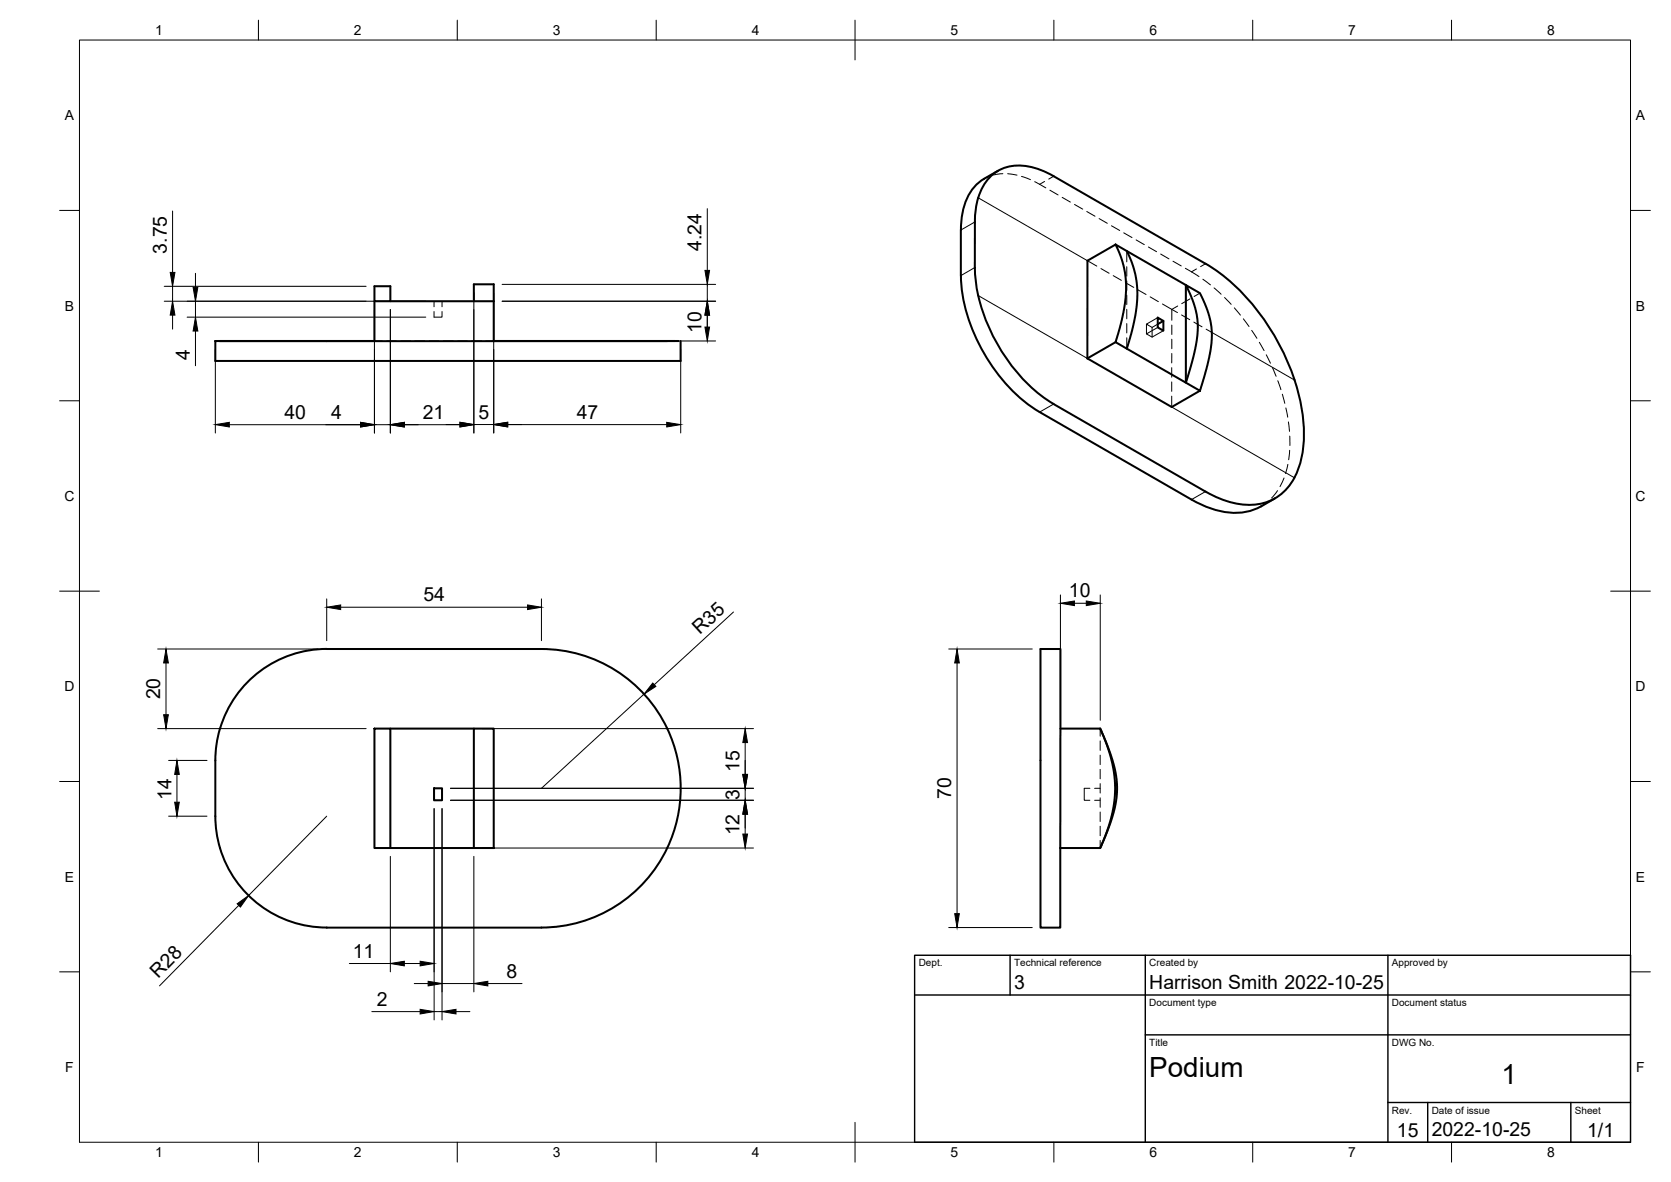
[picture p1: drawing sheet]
<svg xmlns="http://www.w3.org/2000/svg" width="420mm" height="297mm" viewBox="0 0 420 297" stroke-linecap="round" stroke-linejoin="round" font-family="sans-serif">
<!-- layer: Visible -->
<g fill="none" stroke="#000" stroke-width=".51">
<path d="M241.6 57.8v11.5M251 42.9a15.7 15.7 0 0 0-6.7 5 17.2 17.2 0 0 0-2.7 9.9M264.9 44.3l38.2 22M264.9 44.3a14.9 14.9 0 0 0-13-1.9 12.4 12.4 0 0 0-6.6 10.2l-.2 3.2v11.4M94.1 71.9h4v3.8h-4zM94.1 75.7v10M98.1 75.7h21M119.1 71.4h5v4.3h-5zM124.1 75.7v10M241.6 69.3a43.9 43.9 0 0 0 12.1 28 34.8 34.8 0 0 0 7.7 6.3l38.2 21.9a20.1 20.1 0 0 0 14.3 3l3.2-1.3M245.1 67.2a43.6 43.6 0 0 0 19.8 34.3M280.5 61.5l2.9 1.8 1.6 3.8 .8 4 .2 3.1-.4 4-.9 4.7-1.4 4.7-2.8-1.6 2-7.4 .6-5.7-.1-3-.5-3.3-1-3z"/>
<path d="M280.5 61.5l-7.1 4v24.6M283.3 63.1l14.9 8.5v24.6l-14.9-8.6M291.1 79.8l1.4 .9v2.4l-1.4-.8zM298.2 71.6l3.5 2.1 1.9 4.4 1 4.1 .1 2.9-.4 3.2-1 4.5-1.6 5.4-3.5-2 2.3-8.6 .7-5.1-.1-2.3-.6-2.7-1-3zM303.1 66.3a53.3 53.3 0 0 1 21 25.3 40.7 40.7 0 0 1 3.2 23.4l-.8 2.7-1 2.3M54.1 85.7v5h117v-5M94.1 85.7h-39.9M124.1 85.7h47.1h-115.9M273.4 90.1l21.2 12.2 7.1-4.1M280.5 86l-7.1 4.1M292.5 80.7l-1.4 .8M264.9 101.5l38.2 22a20.5 20.5 0 0 0 13.9 3.1 12.3 12.3 0 0 0 8.5-6.6"/>
<path d="M320.6 125.3l-3.5 2M82.2 163.1a28.1 28.1 0 0 0-28.1 28v14a28 28 0 0 0 28.1 28h53.9a35 35 0 0 0 35.1-35 35 35 0 0 0-35-35h-54.1M261.6 163.1h5v70h-5zM94.1 183.1h4v30h-4zM98.1 183.1h21M109.1 198.1h2v3h-2zM119.1 183.1h5v30h-5zM266.6 183.1h10M276.6 183.1l1.7 4.1 1.1 3.6 .7 3.3 .3 3.6-.2 3.8-.6 3.3-1.3 4.2-1.7 4.1M276.6 183.1l1.9 4.4 1.2 3.5 .8 3.1 .4 3.6-.2 2.9-.7 3.5-1.5 4.7-1.9 4.3M98.1 213.1h21M266.6 213.1h10"/>
</g>
<!-- layer: Hidden -->
<g fill="none" stroke="#000" stroke-width=".25">
<path d="M248.7 44.4l-1.3 .5M252.2 43.7l-2.4 .3M253.4 43.7l2.3 .3M256.9 44.3l2.2 .9M260.2 45.7l2.8 1.5M264 47.8l2 1.2M267.1 49.6l2 1.2M270.2 51.4l2 1.2M273.3 53.2l2 1.1M276.4 54.9l2 1.2M279.5 56.7l2 1.2M282.6 58.5l2 1.2"/>
<path d="M109.1 78.3v1.4h2v-1.4M109.1 75.7v1.4M111.1 75.7v1.4M273.4 65.5l2.4 1.4M276.8 67.5l2.1 1.2M279.9 69.3l2.1 1.1M283 71l2.1 1.2M283.3 63.1v2.7M283.3 67v2.4M283.3 70.6v2.4M283.3 74.2v2.3M283.3 77.7v2.4"/>
<path d="M285.7 60.3l2 1.2M286.1 72.8l2.1 1.2M288.8 62.1l2 1.2M289.2 74.6l2.1 1.2M291.1 79.8l-2.8 1.7 1.4 .8M291.8 63.8l2.1 1.3M292.3 76.4l2.3 1.4v2.7M294.9 65.6l2.1 1.2M296.1 76.9l-1.5 .9M298 67.4l3.5 2.1M299.2 75.1l-2.1 1.2M301.7 73.7l-1.5 .8"/>
<path d="M302.5 70.2l1.9 1.4M305.3 72.4l1.7 1.5M307.9 74.8l1.7 1.7M310.4 77.4l1.5 1.8M94.1 85.7h1.9M97.2 85.7h2.4M100.8 85.7h2.4M104.4 85.7h2.4M107.9 85.7h2.4M111.5 85.7h2.4M115.1 85.7h2.4M118.7 85.7h2.4"/>
<path d="M122.2 85.7h1.9M283.3 81.3v2.4M283.3 84.9v2.7M288.3 81.5v2.4l2.8-1.6M289.7 82.3v2.4M291.1 81.5l-1.4 .8M292.5 83.1l-2.8 1.6-1.4-.8M294.6 92.4v2.4M294.6 96v2.3M294.6 99.6v2.7M294.6 81.7v2.4M294.6 85.2v2.4"/>
<path d="M294.6 88.8v2.4M312.6 80.1l1.4 1.9M314.7 83l1.3 2M316.7 86l1.1 2.1M318.4 89.2l1 2.1M319.9 92.4l1 2.2M321.3 95.7l.8 2.2M322.4 99.1l.6 2.3M323.3 102.5l.5 2.3M323.8 116.7l-.6 2.3M324 106l.2 2.4M324.3 113.2l-.3 2.3"/>
<path d="M324.3 109.6v2.4M318.9 126l-1.8 1.3M321.2 123.3l-1.5 1.9M322.9 120.1l-1.1 2.2M274 198.1h-1.4v3h1.4M275.2 198.1h1.4M276.6 183.1v1.9M276.6 186.2v2.4M276.6 189.8v2.4M276.6 193.3v2.4M276.6 196.9v2.4M275.2 201.1h1.4"/>
<path d="M276.6 200.5v2.4M276.6 204.1v2.3M276.6 207.6v2.4M276.6 211.2v1.9"/>
</g>
<!-- layer: Visible -->
<circle cx="54.1" cy="85.7" r=".25" fill="#000"/>
<!-- layer: Visible Narrow -->
<path d="M245.1 55.8l-3.5 2M246 49.7l27.4 15.8M245.1 67.2l-3.5 2.1M245.9 74.3l27.5 15.8M304.7 83.5l20.8 12M264.9 101.5l-3.5 2.1M294.6 102.3l30.9 17.8M303.1 123.5l-3.5 2" fill="none" stroke="#000" stroke-width=".25"/>
<!-- layer: Hidden Narrow -->
<path d="M262.7 45.6l-1.3 .7M264.9 44.3l-1.2 .7M294.6 77.8l1.5 .8M297.1 79.1l2 1.2M300.8 67.6l-1.2 .7M303.1 66.3l-1.2 .7M300.2 80.9l2 1.2M303.3 82.7l1.4 .8" fill="none" stroke="#000" stroke-width=".25"/>
<!-- layer: Border -->
<g fill="none" stroke="#000" stroke-width=".25">
<path d="M20 10.1h390v276.9h-390zM65 5.1v5M115 5.1v5M165 5.1v5M215 5.1v10M265 5.1v5M315 5.1v5M365 5.1v5M15 52.9h5M410 52.9h5M15 100.7h5M410 100.7h5"/>
<path d="M15 148.6h10M405 148.6h10M15 196.4h5M410 196.4h5M15 244.2h5M410 244.2h5M65 287v5M115 287v5M165 287v5M215 282.1v9.9M265 287v5M315 287v5"/>
<path d="M365 287v5"/>
</g>
<!-- layer: TitleBlock -->
<path d="M230 240.1h180v46.9h-180zM230 250h180M254 240.1v9.9M288 240.1v46.9M349 240.1v46.9M288 260.1h122M349 277.1h61M359 277.1v9.9M395 277.1v9.9" fill="none" stroke="#000" stroke-width=".36"/>
<!-- layer: FD_Dimensions -->
<g fill="none" stroke="#000" stroke-width=".25">
<path d="M43.4 53v15.5M177.8 52.4v15.6M41.3 75.7h65.8M41.3 72h50.8M43.4 72v3.7M43.4 79.2v3.5M47.1 79.7h60M49.1 68.7v3.5M49.1 75.7v4M94.1 77.8v31M98.1 77.8v31M119.1 73.6v35.2"/>
<path d="M124.1 73.6v35.2M126.3 75.7h53.6M126.3 71.5h53.6M177.8 71.5v4.2M177.8 79.2v3.5M49.1 83.2v8.7M54.1 87.8v21M126.3 85.7h53.6M171.2 87.8v21M57.7 106.7h33M94.1 106.7h4M101.7 106.7h14"/>
<path d="M112.2 106.7h3.5M119.1 106.7h5M127.7 106.7h39.9M127.7 106.7h3.4M82.1 150.5v10.5M85.7 152.6h47M136.1 150.5v10.5M184.4 153.8l-19.9 18.3M266.6 149.5v31.5M270.2 151.6h2.9M276.6 149.5v31.5M39.6 163.1h40.5"/>
<path d="M41.7 166.6v13M161.9 174.4l-25.8 23.7M238.5 163.1h21M240.6 166.6v63M39.6 183.1h52.5M42.4 191.1h9.6M44.5 194.6v7M113.3 198.1h76.2M121.2 183.1h68.3M187.4 186.6v8M187.4 198.1v3M42.4 205.1h9.6"/>
<path d="M82.1 205.1l-19.6 20M98.1 215.2v29M109.2 203.2v53.1M111.1 203.2v53.1M113.3 201.1h76.2M119.1 215.2v34.1M121.2 213.1h68.3M187.4 204.6v5M60 227.5l-19.9 20.2M238.5 233.1h21M87.8 242.1h10.3M93.5 254.2h12.1"/>
<path d="M101.7 242.1h3.9M104.2 247.2h3.5M109.2 254.2h1.9M111.1 247.2h8M114.7 254.2h3.5M122.7 247.2h8.6"/>
</g>
<g fill="#000" stroke="#000" stroke-width=".25">
<path d="M43.4 75.7l.6 3.5h-1.2zM42.8 68.5h1.2l-.6 3.5zM48.6 72.2h1.1l-.6 3.5zM177.8 75.7l.6 3.5h-1.2zM177.2 68h1.2l-.6 3.5zM49.1 79.7l.6 3.5h-1.1zM177.2 82.2h1.2l-.6 3.5zM54.1 106.7l3.6-.6v1.2zM90.7 106.1l3.4 .6-3.4 .6zM98.1 106.7l3.6-.6v1.2zM115.7 106.1l3.4 .6-3.4 .6zM124.1 106.7l3.6-.6v1.2z"/>
<path d="M167.6 106.1l3.6 .6-3.6 .6zM82.1 152.6l3.6-.6v1.2zM132.7 152l3.4 .6-3.4 .6zM266.6 151.6l3.6-.6v1.2zM273.1 151l3.5 .6-3.5 .6zM41.1 179.6h1.2l-.6 3.5zM41.7 163.1l.6 3.5h-1.2zM164.1 171.6l.8 .9-3 1.9zM240.6 163.1l.6 3.5h-1.1zM44.5 191.1l.6 3.5h-1.2zM186.8 194.6h1.2l-.6 3.5zM187.4 183.1l.6 3.5h-1.2z"/>
<path d="M43.9 201.6h1.2l-.6 3.5zM187.4 201.1l.6 3.5h-1.2zM186.8 209.6h1.2l-.6 3.5zM59.6 227.1l2.9-2-2 2.9zM240.1 229.6h1.1l-.6 3.5zM98.1 242.1l3.6-.5v1.1zM105.6 253.6l3.6 .6-3.6 .6zM105.6 241.6l3.6 .5-3.6 .6zM107.7 246.6l3.4 .6-3.4 .6zM111.1 254.2l3.6-.6v1.2zM119.1 247.2l3.6-.6v1.2z"/>
</g>
<g font-size="7">
<text x="289" y="270.6">Podium</text>
<text x="377.5" y="272.3">1</text>
</g>
<g font-size="4.9">
<text x="41.9" y="63.8" transform="rotate(-90 41.9 63.8)">3.75</text>
<text x="176.4" y="63.1" transform="rotate(-90 176.4 63.1)">4.24</text>
<text x="176.4" y="83.6" transform="rotate(-90 176.4 83.6)">10</text>
<text x="47.8" y="90.6" transform="rotate(-90 47.8 90.6)">4</text>
<text x="71.5" y="105.3">40</text>
<text x="83.3" y="105.3">4</text>
<text x="106.3" y="105.3">21</text>
<text x="120.3" y="105.2">5</text>
<text x="145" y="105.3">47</text>
<text x="106.4" y="151.1">54</text>
<text x="268.8" y="150.1">10</text>
<text x="175.9" y="159.6" transform="rotate(-43 175.9 159.6)">R35</text>
<text x="40.3" y="175.8" transform="rotate(-90 40.3 175.8)">20</text>
<text x="185.9" y="194" transform="rotate(-90 185.9 194)">15</text>
<text x="43.1" y="201" transform="rotate(-90 43.1 201)">14</text>
<text x="185.9" y="201" transform="rotate(-90 185.9 201)">3</text>
<text x="239.2" y="200.8" transform="rotate(-90 239.2 200.8)">70</text>
<text x="186" y="210" transform="rotate(-90 186 210)">12</text>
<text x="39.8" y="246" transform="rotate(-45 39.8 246)">R28</text>
<text x="88.7" y="240.7">11</text>
<text x="127.4" y="245.7">8</text>
<text x="255" y="248.5">3</text>
<text x="289" y="248.5">Harrison Smith 2022-10-25</text>
<text x="94.7" y="252.8">2</text>
<text x="351.3" y="285.7">15</text>
<text x="360" y="285.5">2022-10-25</text>
<text x="399.1" y="285.7">1/1</text>
</g>
<g font-size="3.5">
<text x="39" y="8.8">1</text>
<text x="89" y="8.8">2</text>
<text x="139" y="8.8">3</text>
<text x="189" y="8.8">4</text>
<text x="239" y="8.8">5</text>
<text x="289" y="8.8">6</text>
<text x="339" y="8.8">7</text>
<text x="389" y="8.8">8</text>
<text x="16.3" y="30.2">A</text>
<text x="411.3" y="30.2">A</text>
<text x="16.3" y="78">B</text>
<text x="411.3" y="78">B</text>
<text x="16.2" y="125.9">C</text>
<text x="411.2" y="125.9">C</text>
<text x="16.2" y="173.7">D</text>
<text x="411.2" y="173.7">D</text>
<text x="16.3" y="221.6">E</text>
<text x="411.3" y="221.6">E</text>
<text x="16.4" y="269.4">F</text>
<text x="411.4" y="269.4">F</text>
<text x="39" y="290.8">1</text>
<text x="89" y="290.8">2</text>
<text x="139" y="290.8">3</text>
<text x="189" y="290.8">4</text>
<text x="239" y="290.8">5</text>
<text x="289" y="290.8">6</text>
<text x="339" y="290.8">7</text>
<text x="389" y="290.8">8</text>
</g>
<g font-size="2.5">
<text x="231" y="242.9">Dept.</text>
<text x="255" y="242.9">Technical reference</text>
<text x="289" y="242.9">Created by</text>
<text x="350" y="242.9">Approved by</text>
<text x="289" y="252.8">Document type</text>
<text x="350" y="252.8">Document status</text>
<text x="289" y="262.9">Title</text>
<text x="350" y="262.9">DWG No.</text>
<text x="350" y="279.9">Rev.</text>
<text x="360" y="279.9">Date of issue</text>
<text x="396" y="279.9">Sheet</text>
</g>
</svg>
